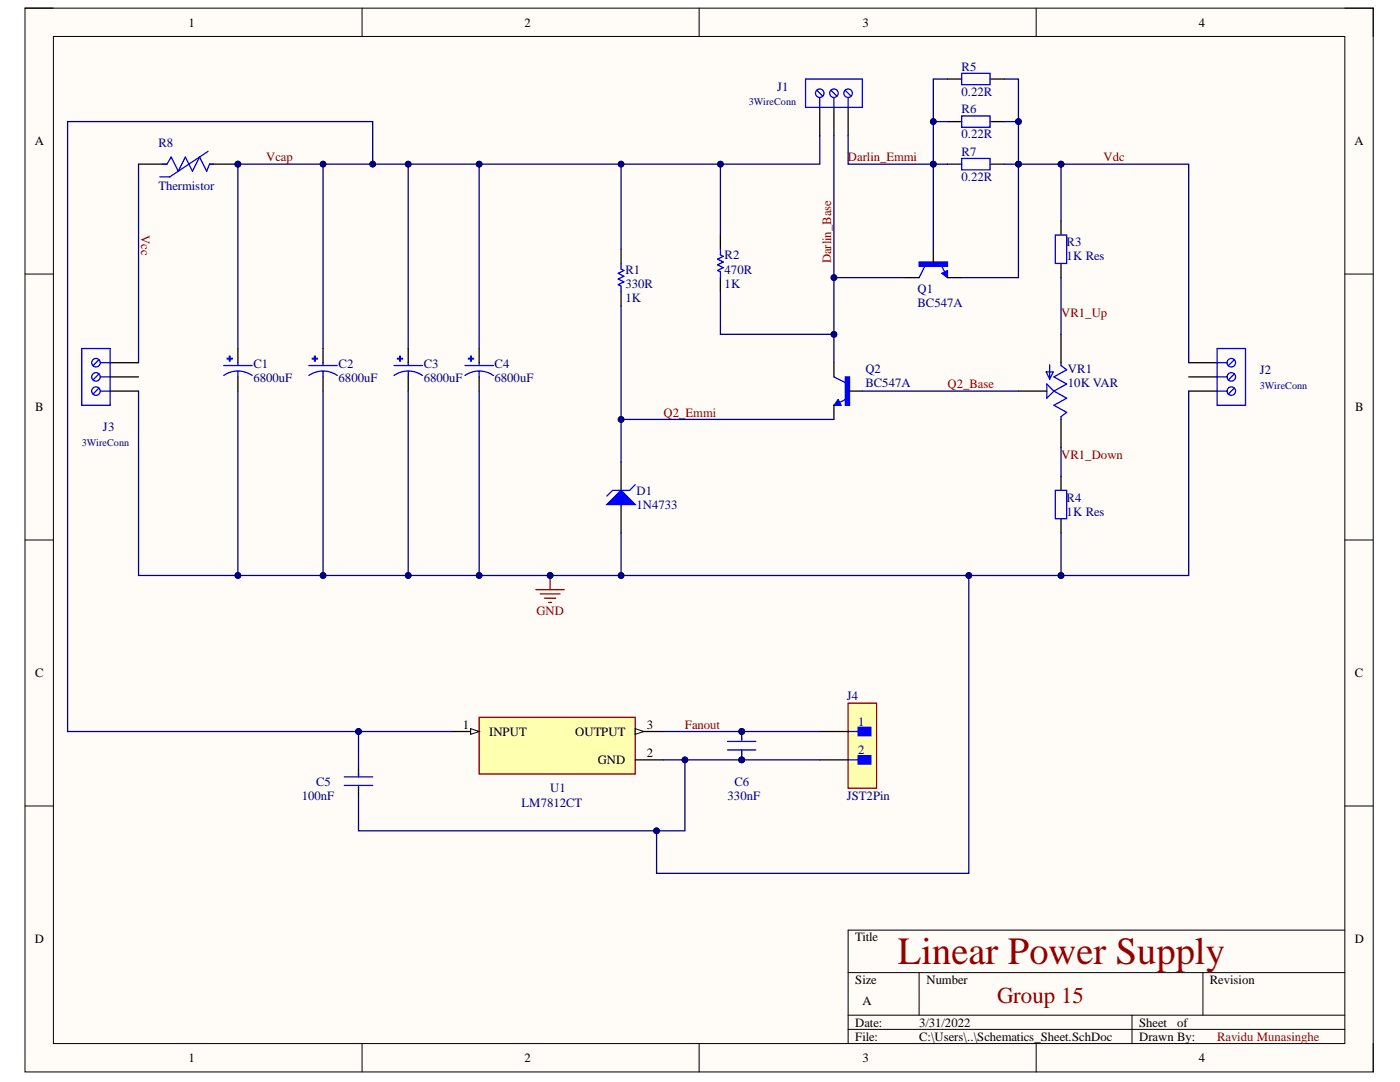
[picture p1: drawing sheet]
# Altium project Sem3_Lab_PCB_Project.PrjPcb
1 sheet, 24 parts. Net scope: global (net labels, ports and power ports of the same name join across sheets).
Board file: PCB.PcbDoc

## Sheet Schematics_Sheet.SchDoc
size A; SheetNumber: 1; SheetTotal: 1; SPICEModelCacheDYXVWCNP: <root> / <DocumentId>DYXVWCNP</DocumentId> / <CacheFrame Number="0"> / <Model Name="res" Kind="MDL"> / <Text>*Default semiconductor resistor / .MODEL RES R()</Text> / </Model> / <Model Name="zener" Kind="MDL"> / <Text>*ZENER / *Default Zener 10V @ 10mA / *Zener Diode Pinout: A,K / .MODEL ZENER D( BV=10 IBV=10E-3 )</Text> / </Model> / </CacheFrame> / </root>

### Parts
C1  6800uF  [Capacitor]
C2  6800uF  [Capacitor]
C3  6800uF  [Capacitor]
C4  6800uF  [Capacitor]
C5  100nF  [capacitor 0.1uf]
C6  330nF  [Cpacitor 0.33uf]
D1  1N4733  [1N4733]
F1  Fuse  [Fuse]
J1  3WireConn  [Connector]
J2  3WireConn  [Connector]
J3  3WireConn  [Connector]
J4  JST2Pin  [JST 2 Pin]
Q1  BC547A  [BC547]
Q2  BC547A  [BC547]
R1  330 Res  [330/470ohm]
R2  220 Res  value 1K  [330/470ohm]
R3  1K Res  [AXIAL-0.4]
R4  1K Res  [AXIAL-0.4]
R5  0.22R  [0.22 Ohm Ceramic Res]
R6  0.22R  [0.22 Ohm Ceramic Res]
R7  0.22R  [0.22 Ohm Ceramic Res]
R8  Thermistor  [Thermistor]
U1  LM7812CT  [Fan_Regulator]
VR1  10K VAR  [Var_Res_Final]

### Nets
GND: C1.2(N) C2.2(N) C3.2(N) C4.2(N) C5.2 C6.1 D1.1(A) J2.3 J3.1 J4.2 R4.1 U1.2(GND)
Darlin_Base: J1.2 Q1.1(C) Q2.1(C) R2.2
Darlin_Emmi: J1.3 Q1.2(B) R5.1 R6.1 R7.1
Fanout: C6.2 J4.1 U1.3(OUTPUT)
Q2_Base: Q2.2(B) VR1.2(WIPER)
Q2_Emmi: D1.2(K) Q2.3(E) R1.2
Vcap: C1.1(P) C2.1(P) C3.1(P) C4.1(P) C5.1 J1.1 R1.1 R2.1 R8.2 U1.1(INPUT)
Vcc: J3.3 R8.1
Vdc: F1.2 Q1.3(E) R3.2 R5.2 R6.2 R7.2
VR1_Down: R4.2 VR1.3(CW)
VR1_Up: R3.1 VR1.1(CCW)
NetF1_1: F1.1 J2.1

Not connected (* = marked no-connect by the designer): J2 2; J3 2

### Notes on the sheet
- Linear Power Supply
- Group 15
- Ravidu Munasinghe
